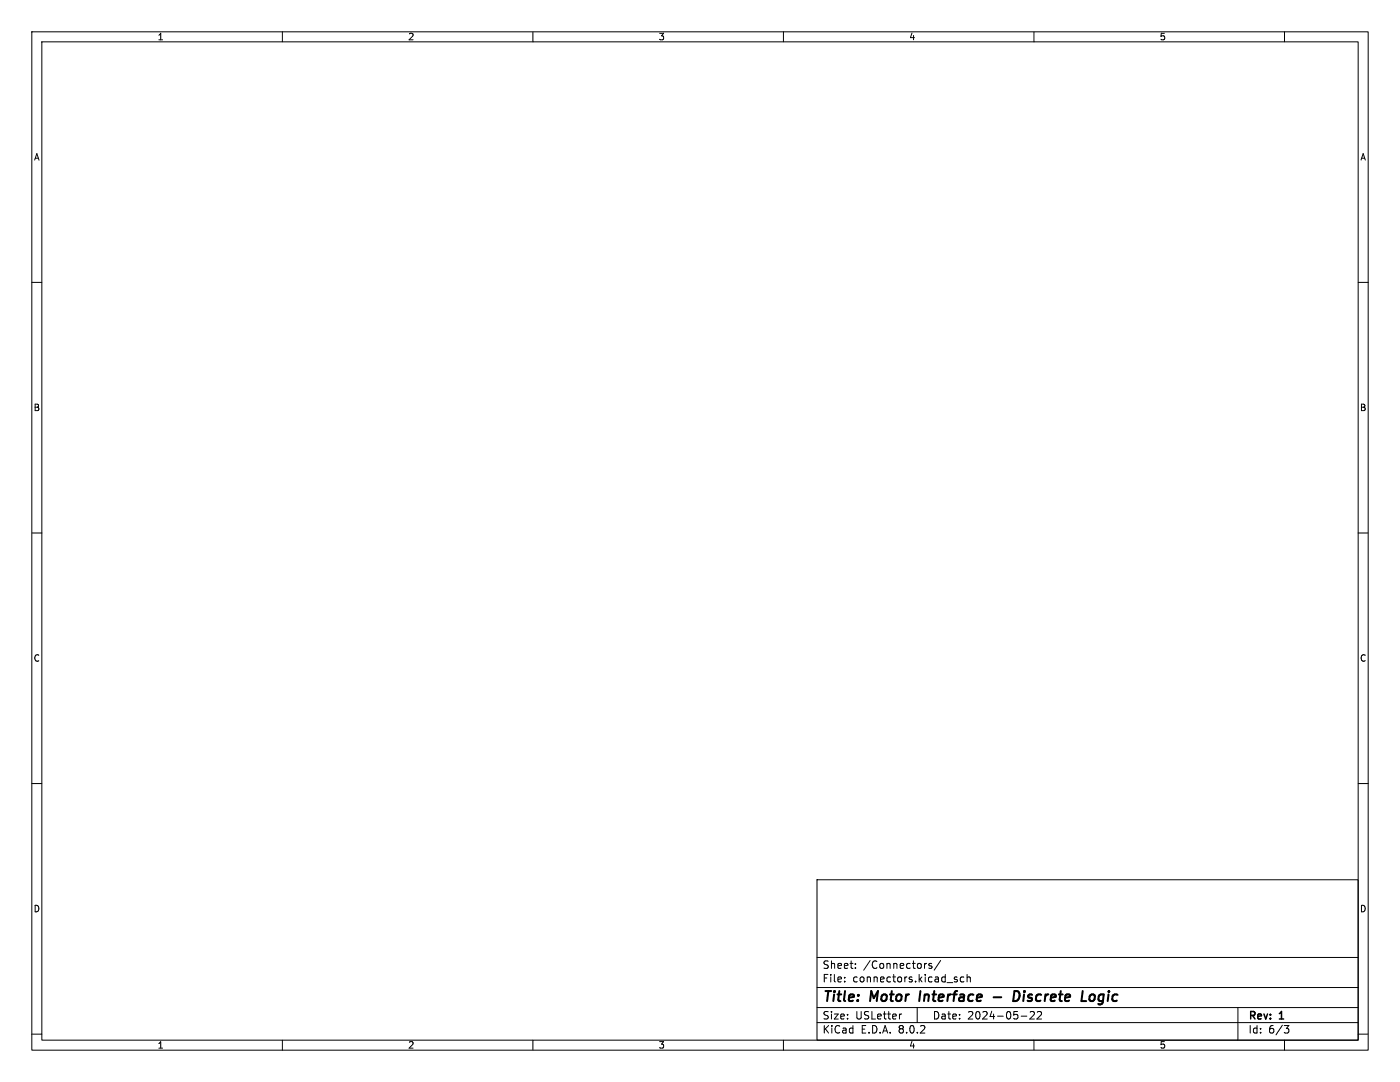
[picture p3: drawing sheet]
<svg xmlns="http://www.w3.org/2000/svg" width="279mm" height="216mm" viewBox="0 0 279 216" stroke-linecap="round" stroke-linejoin="round" font-family="sans-serif">
<g fill="none" stroke="#000" stroke-width=".2">
<path d="M6.3 6.4h266.7v203.2h-266.7zM8.3 8.3h262.8v199.3h-262.8zM56.3 6.4v1.9M106.4 6.4v1.9M156.3 6.4v1.9M206.4 6.4v1.9M256.3 6.4v1.9M6.3 56.3h2M271.1 56.3h1.9M6.3 106.4h2M271.1 106.4h1.9M6.3 156.3h2"/>
<path d="M271.1 156.3h1.9M163 175.6h108.1v32h-108.1zM163 197.1h108.1M163 191.1h108.1M168.6 195.8v.1M168.6 195v.2M170.7 193.1v.1M170.7 192.3v.2M184.8 192.2h.1M185.9 192.3l-.3-.1-.2 .3v.2l.5 .1v.4h-.5M187.7 191.7l-1.3 1.9M190.7 195.4l.3 .1 .1 .2-.2 .2h-.3"/>
<path d="M190.7 194.9l.3 .1M192.4 195l-.5-.1-.2 .3 .1 .7h.6M193 195.1l.2-.2 .4 .1 .1 .9M193 194.4v1.5M6.3 206.4h2M56.3 207.6v2M106.4 207.6v2M156.3 207.6v2M163 204.1h108.1M163 201h108.1M179.9 202.3l-.2 .1M183 201v3.1"/>
<path d="M203.8 202.8h1.1M205.6 202l.6-.2 .2 .5-.9 1h.9M206.4 207.6v2M207 202l.6-.2 .3 .5-1 1h1M247.1 201v6.6M256.3 204.6h.9l-.5 .6 .4 .2 .1 .5-.3 .2h-.4M256.3 207.6v2M271.1 206.4h1.9"/>
</g>
<path d="M183.7 197.8l-.3 2M198.3 199h1.5M202.5 197.8a.96 .96 0 0 1 1 .5 .96 .96 0 0 1-.3 1.2l-.5 .3h-.5zM215.8 199.8h1M218.4 198.5a.59 .59 0 0 0-.9 .3v.8a.57 .57 0 0 0 .9-.2" fill="none" stroke="#000" stroke-width=".4"/>
<g font-size="2.8">
<text x="164" y="200.4">Title:</text>
<text x="173.7" y="200.4">Motor</text>
<text x="184.3" y="200.4">Interface</text>
<text x="204.7" y="200.4">Discrete</text>
<text x="219.1" y="200.4">Logic</text>
</g>
<g font-size="2.1">
<text x="164" y="196.2">File:</text>
<text x="164" y="193.5">Sheet:</text>
<text x="170.1" y="196.2">connectors.kicad_sch</text>
<text x="172.3" y="193.5">/Connectors/</text>
<text x="164" y="203.6">Size:</text>
<text x="170.7" y="203.6">USLetter</text>
<text x="186" y="203.6">Date:</text>
<text x="193.1" y="203.6">2024-05-22</text>
<text x="249.1" y="203.9">Rev:</text>
<text x="255.4" y="203.9">1</text>
<text x="164" y="206.4">KiCad</text>
<text x="171.8" y="206.4">E.D.A.</text>
<text x="179.4" y="206.4">8.0.2</text>
<text x="249.1" y="206.4">Id:</text>
<text x="253.1" y="206.4">6/3</text>
</g>
<g font-size="1.8">
<text x="31.3" y="8.2">1</text>
<text x="81.4" y="8.2">2</text>
<text x="131.4" y="8.2">3</text>
<text x="181.3" y="8.2">4</text>
<text x="231.4" y="8.2">5</text>
<text x="6.7" y="32.2">A</text>
<text x="271.4" y="32.2">A</text>
<text x="6.6" y="82.2">B</text>
<text x="271.3" y="82.2">B</text>
<text x="6.6" y="132.2">C</text>
<text x="271.3" y="132.2">C</text>
<text x="6.6" y="182.2">D</text>
<text x="271.3" y="182.2">D</text>
<text x="31.3" y="209.4">1</text>
<text x="81.4" y="209.4">2</text>
<text x="131.4" y="209.4">3</text>
<text x="181.3" y="209.4">4</text>
<text x="231.4" y="209.4">5</text>
</g>
</svg>
